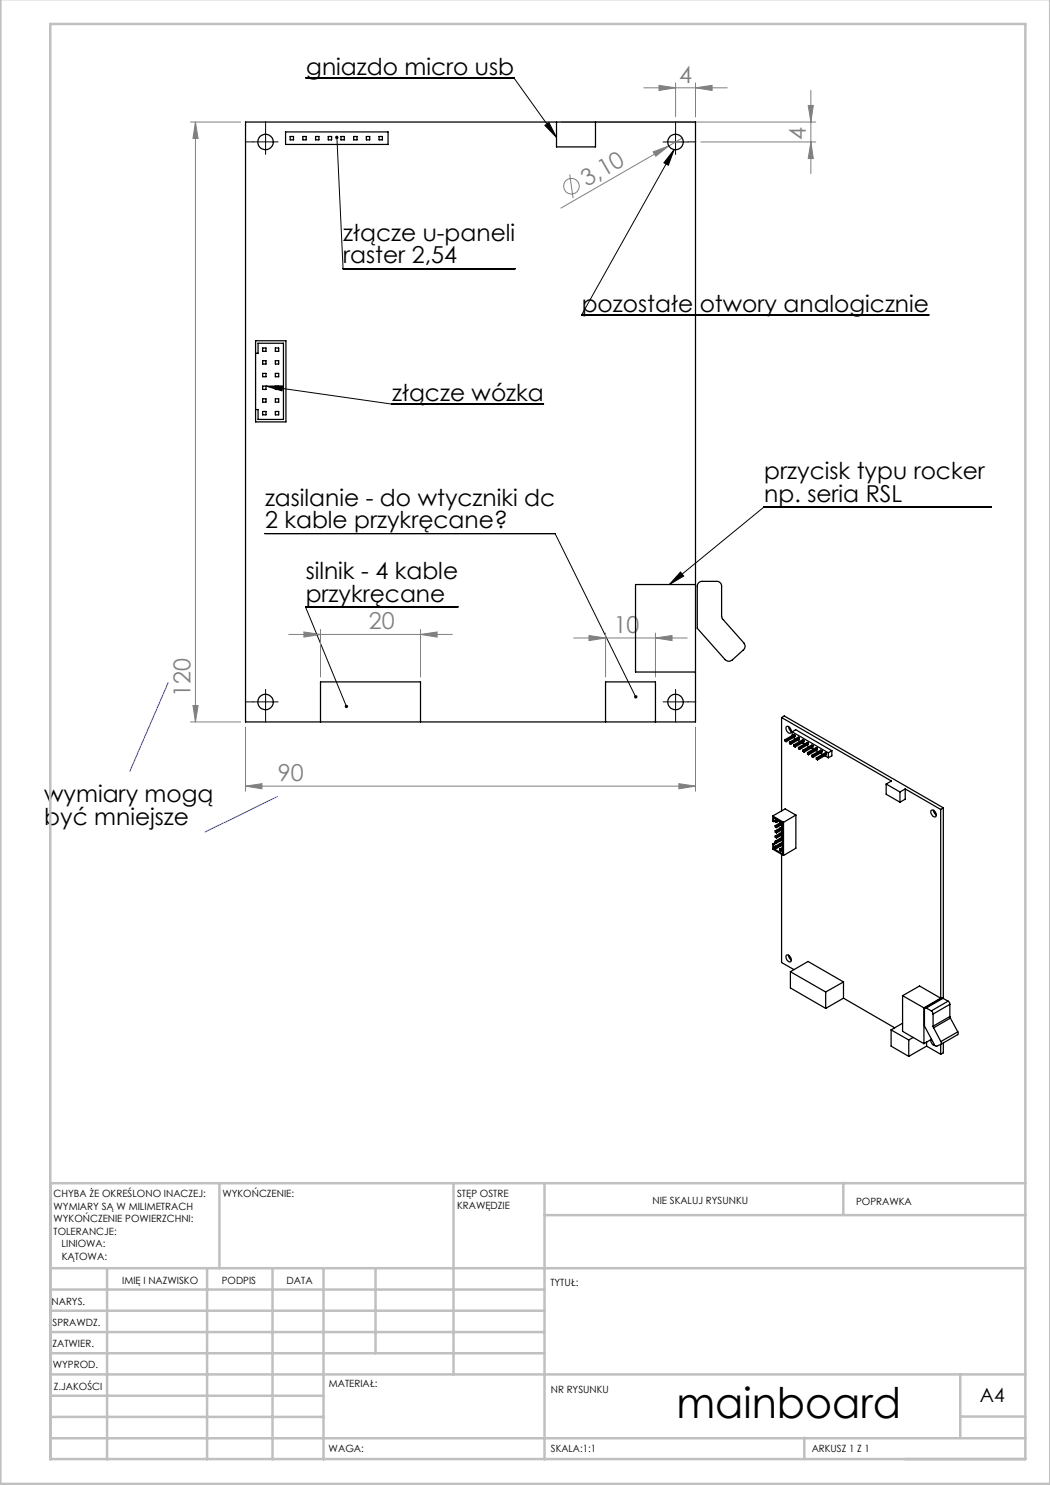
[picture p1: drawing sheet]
<svg xmlns="http://www.w3.org/2000/svg" width="210mm" height="297mm" viewBox="0 0 210 297" stroke-linecap="round" stroke-linejoin="round" font-family="sans-serif">
<g fill="none" stroke="#808080" stroke-width=".2">
<path d="M128.8 17.6h16.7M131.8 17.1l3.3 .5-3.3 .5zM135.1 16.6v6.8M139.1 17.6l3.3-.5v1zM139.1 16.6v6.8M162.2 18.1v16.6M38.1 24.4h10M39.1 24.4v120M39.1 24.4l.5 3.3h-1zM112.3 24.4h50.9M113.9 34.9l.7 4.7M130.6 30.4l3.2-1.2-2.6 2.1z"/>
<path d="M133.8 29.2l-21.6 12.4M136.5 27.6l-2.7 1.6M140.2 28.4h23M161.6 21.1h1.1l-.5 3.3zM162.2 28.4l.5 3.3h-1.1zM57.7 126.9h32.8M60.8 126.4l3.3 .5-3.3 .5zM64.1 125.9v9.5M84.1 126.9l3.3-.5v1zM84.1 125.9v9.5M114.8 127.6h22.6M117.8 127.1l3.3 .5-3.3 .5z"/>
<path d="M121.1 126.6v8.8M131.1 127.6l3.3-.5v1zM131.1 126.6v8.8M38.1 144.4h10M38.6 141.1h1l-.5 3.3zM49.1 157.2l3.3-.5v1.1zM49.1 145.4v12.9M49.1 157.2h90M135.8 156.7l3.3 .5-3.3 .6zM139.1 145.4v12.9"/>
<circle cx="114.3" cy="37.2" r="1.56"/>
</g>
<g fill="none" stroke="#000" stroke-width=".2">
<path d="M61.2 15.6h41.6l8.5 11.9M67.4 27.5l1.2 26.3h34.4M109 25.1l.8-.6 1.5 3zM132.6 28.4h5M134.8 29.9l-1.1 3.2-.9-.5zM134.8 29.9l-18.5 33.1h69.5M135.1 25.9v5M53.2 77.2l25.2 3.6h30.3M53.2 77.2h3.4l-.2 1zM53 106.7h58l16.1 32.7M136.1 114.4l.6 .8-2.8 1.7zM198.3 101.4h-45.5l-18.9 15.5"/>
<path d="M91.6 121.4h-30.5l8.2 19.9"/>
</g>
<g fill="none" stroke="#000" stroke-width=".2" stroke-dasharray="15.2 1.3 1.3 1.3">
<path d="M50.6 28.4h-1.5M53.1 28.4v2.5M53.1 28.4h2.5M53.1 28.4v-2.5M53.1 28.4h-2.5M53.1 25.9v-1.6M135.1 25.9v-1.6M137.6 28.4h1.6M50.6 140.4h-1.5M53.1 140.4v2.5M53.1 140.4h2.5M53.1 140.4v-2.5"/>
<path d="M53.1 140.4h-2.5M53.1 142.9v1.5M135.1 140.4v2.5M135.1 140.4h2.5M135.1 140.4v-2.5M135.1 140.4h-2.5M135.1 142.9v1.5M137.6 140.4h1.6"/>
</g>
<g fill="none" stroke="#c0c0c0" stroke-width=".5">
<path d="M.1 -.1v296.9h209.9v-296.9M10.1 4.8h195v287h-195zM43.9 236.6v17M90.7 236.6v38.3M108.9 236.6v55.3M168.7 236.6v6.3M205.1 236.6h-195v55.3M10.1 253.6h195M10.1 257.9h98.8M21.4 253.6v38.3M41.4 253.6v38.3M54.5 253.6v38.3"/>
<path d="M64.7 253.6v38.3M75.1 253.6v17M108.9 243h96.2M10.1 270.6h98.8M10.1 266.4h98.8M10.1 262.1h98.8M10.1 279.1h54.6M10.1 274.9h195M192.1 274.8v12.7M10.1 287.7h195M10.1 283.4h54.6M160.9 287.5v4.3"/>
<path d="M192.1 283.3h13"/>
</g>
<path d="M33.6 136.6l-7.6 17.7M55.5 159.3l-14.5 7.1" fill="none" stroke="#00f" stroke-width=".2"/>
<path d="M67.1 27.3a.35 .35 0 0 0 .2 .5 .35 .35 0 0 0 .4-.3 .35 .35 0 0 0-.4-.4l.1 .4-.1-.4zM53.2 77.2h3.4l-.2 1zM69 141v.1a.35 .35 0 0 0 0 .4 .35 .35 0 0 0 .4 .1l-.1-.3 .2 .3a.35 .35 0 0 0 0-.5 .35 .35 0 0 0-.5-.1zM126.9 139.1v.1a.32 .32 0 0 0 0 .4 .32 .32 0 0 0 .4 .1l-.2-.3 .2 .3a.34 .34 0 0 0 .1-.5 .34 .34 0 0 0-.5-.1zM109 25.1l.8-.6 1.5 3zM136.1 114.4l.6 .8-2.8 1.7zM134.8 29.9l-1.1 3.2-.9-.5z" fill="#000"/>
<g fill="#808080">
<path d="M130.6 30.4l3.2-1.2-2.6 2.1z"/>
<path d="M131.8 17.1l3.3 .5-3.3 .5zM139.1 17.6l3.3-.5v1zM60.8 126.4l3.3 .5-3.3 .5zM84.1 126.9l3.3-.5v1zM117.8 127.1l3.3 .5-3.3 .5zM131.1 127.6l3.3-.5v1zM49.1 157.2l3.3-.5v1.1zM135.8 156.7l3.3 .5-3.3 .6z"/>
<path d="M38.6 141.1h1l-.5 3.3zM39.1 24.4l.5 3.3h-1z"/>
<path d="M162.2 28.4l.5 3.3h-1.1zM161.6 21.1h1.1l-.5 3.3z"/>
</g>
<g fill="none" stroke="#000" stroke-width=".25">
<path d="M49.1 24.4h90v120h-90zM57.1 26.4h20.5v2.5h-20.5zM58 27.3h.7v.7h-.7zM60.6 27.3h.6v.7h-.6zM63.1 27.3h.7v.7h-.7zM65.7 27.3h.6v.7h-.6zM68.2 27.3h.7v.7h-.7zM70.7 27.3h.7v.7h-.7zM73.3 27.3h.6v.7h-.6zM75.8 27.3h.7v.7h-.7zM111.3 24.4v5h7.8v-5M51.1 70.7h.5v-2.1h5.1v15.3h-5.1v-2h-.5"/>
<path d="M51.1 68.2h6.1v16.2h-6.1zM52.5 69.6h.7v.7h-.7zM52.5 72.1h.7v.7h-.7zM52.5 74.7h.7v.6h-.7zM52.5 77.2h.7v.7h-.7zM52.5 79.8h.7v.6h-.7zM55.1 69.6h.6v.7h-.6zM55.1 72.1h.6v.7h-.6zM55.1 74.7h.6v.6h-.6zM55.1 77.2h.6v.7h-.6zM55.1 79.8h.6v.6h-.6zM52.5 82.3h.7v.7h-.7z"/>
<path d="M55.1 82.3h.6v.7h-.6zM139.1 116.9h-12v17.5h12M139.9 116.4l.4-.1h3a.96 .96 0 0 1 1 1l.1 6.3 4.4 5a.98 .98 0 0 1-.1 1.4l-2.3 2a1.02 1.02 0 0 1-1.4-.1l-5.5-6.2v-8.7zM64.1 144.4v-8h20v8M121.1 144.4v-8h10v8M156.3 143.5l.5-.3 31.9 18.4M156.3 143.5l22 12.7-1.1 .6M156.3 143.5v18.7M157 148l.2 .1M157 148v.2l.2 .1M157.2 148.1v.2M157.3 145.3a.87 .87 0 0 1 .8 .4 .87 .87 0 0 1 0 .9 .93 .93 0 0 1-.8-1.3z"/>
<path d="M157.7 145.3l.1 .5 .5 .5M157.9 148.4l.2 .2M157.9 148.4v.3l.2 .2M158.1 148.6v.3M158.4 146.4l.7-.5 7.3 4.2M158.4 146.4l7.3 4.2M158.4 146.4v.7M158.7 147.5l.4 .3M158.8 149v.3l.2 .1M158.8 149l.2 .1M159 147.1l-.2-.2-1.8 1.1M159 147.1v.2l-1.8 1"/>
<path d="M159 147.1l-1.8 1M159 149.1v.3M159.6 148l.4 .3M159.7 149.5l.2 .1M159.7 149.5v.3l.2 .1M159.9 147.6v.2l-1.8 1.1M159.9 147.6l-.2-.2-1.8 1M159.9 147.6l-1.8 1M159.9 149.6v.3M160.4 148.6l.5 .2M160.6 150v.3l.2 .1M160.6 150l.2 .1"/>
<path d="M160.8 148.1v.3l-1.8 1M160.8 148.1l-.3-.1-1.7 1M160.8 148.1l-1.8 1M160.8 150.1v.3M161.4 149.1l.4 .2M161.5 150.5v.3l.2 .2M161.5 150.5l.2 .2M161.7 148.6v.3l-1.8 1M161.7 148.6l-.2-.1-1.8 1M161.7 148.6l-1.8 1M161.7 150.7v.3M162.2 149.6l.5 .3"/>
<path d="M162.4 151.1l.2 .1M162.4 151.1v.2l.2 .1M162.6 149.1v.3l-1.8 1M162.6 149.1l-.3-.1-1.7 1M162.6 149.1l-1.8 1M162.6 151.2v.2M163.2 150.1l.4 .3M163.3 151.6v.2l.2 .2M163.3 151.6l.2 .1M163.5 149.6v.3l-1.8 1.1M163.5 149.6l-.2-.1-1.8 1M163.5 149.6l-1.8 1.1"/>
<path d="M163.5 151.7v.3M164 150.6l.5 .3M164.4 150.2v.2l-1.8 1M164.4 150.2l-1.8 1M164.4 150.2l-.3-.2-1.7 1.1M165 151.2l.7 .3M165.3 150.7v.3l-1.8 1M165.3 150.7l-1.8 1M165.3 150.7l-.2-.1-1.8 1M165.7 150.6v.9M166.4 150.1v1.1l-.7 .3M166.4 150.1l-.7 .5"/>
<path d="M177.2 156.8l2.8 1.6M177.2 156.8v2.1l2.8 1.5M180 158.4v2M181 157.8l7.1 4.1M181 157.8l-1 .6M181 157.8v2l-1 .6M154.6 163.2l2.1 1.3M154.6 168.8l.1 .1M154.6 163.2v1l.1 .1M154.6 168.8v1l2.1 1.3M154.7 164.3v-.8l1.8 1.1M154.7 168.9v.8"/>
<path d="M155 164.1l.3 .1M155 164.1v.3l.3 .1M155 165.1v.3l.3 .1M155 166.2v.2l.3 .2M155 167.2v.3l.3 .1M155 168.2v.3l.3 .1M155 169.3v.2M155 164.1l-.3 .2M155 165.1l.3 .2M155 166.2l.3 .1M155 167.2l.3 .1M155 168.2l.3 .2"/>
<path d="M155 169.5l-.3 .2M155 169.3l.3 .1M155 169.5l.3 .2M155.1 168.5l-.5 .3M155.3 168.6l-.6 .3M155.3 164.2v.3M155.3 165.3v.2M155.3 166.3v.3M155.3 167.3v.3M155.3 168.4v.2M155.3 169.4v.3M155.4 163.9l-.4 .2"/>
<path d="M155.6 164l-.3 .2M155.9 164.2l-.6 .3M156 164.6v.3M156 165.7v.2M156 166.7v.3M156 167.7v.3M156 168.8v.2M156 169.8v.3l.2 .1M156 164.6l.2 .1M156 164.9l.2 .1M156 165.7l.2 .1M156 165.9l.2 .1"/>
<path d="M156 166.7l.2 .1M156 167l.2 .1M156 164.9l-.7 .4M156 164.6l-1 .5M156 167.7l.2 .1M156 168l.2 .1M156 165.9l-.7 .4M156 165.7l-1 .5M156 168.8l.2 .1M156 169l.2 .2M156 167l-.7 .3M156 166.7l-1 .5"/>
<path d="M156 169.8l.2 .1M156 168l-.7 .4M156 167.7l-1 .5M156 169l-.7 .4M156 168.8l-1 .5M156.2 165l.3-.2-1.2 .7M156.2 164.7v.3M156.2 165.8v.2M156.2 166.8v.3M156.2 167.8v.3M156.2 168.9v.3M156.2 169.9v.3"/>
<path d="M156.2 166l.3-.1-1.2 .7M156.2 167.1l.3-.2-1.2 .7M156.2 168.1l.3-.2-1.2 .7M156.2 169.2l.3-.2-1.2 .7M156.3 164.4l-.3 .2M156.3 170.8v21.7l2.5 1.4M156.3 165v.4M156.3 166v.5M156.3 167v.5M156.5 168v.4M156.5 164.6v6.2l-1.8-1.1M156.5 164.6l-.3 .1"/>
<path d="M156.5 165.6l-.3 .2M156.5 165.3l-.5 .4M156.5 166.6l-.3 .2M156.5 166.4l-.5 .3M156.5 167.7l-.3 .1M156.5 167.4l-.5 .3M156.5 168.7l-.3 .2M156.5 168.4l-.5 .4M156.5 170l-.3 .2M156.5 169.7l-.3 .2M156.5 169.5l-.5 .3M156.7 164.5v6.6"/>
<path d="M159.2 163l-2.2-1.2-2.4 1.4M159.2 163v6.6l-2.5 1.5M159.2 163l-2.5 1.5M186.2 162.1a.8 .8 0 0 1 .9 .2 .8 .8 0 0 1 .2 .9 .53 .53 0 0 1-.6 .1 .53 .53 0 0 1-.4-.5zM186.7 162.1l.2 .6 .4 .3M188.1 161.9v37.7M188.7 161.6l-.6 .3M188.7 161.6v38.1M157.3 191a.88 .88 0 0 1 .8 1.4 .93 .93 0 0 1-.8-1.4zM157.7 191l.1 .5 .5 .5M158.1 194.3l3.5-2 7.1 4.1M158.1 194.3v3.3l7 4.1"/>
<path d="M158.1 194.3l7 4.1M165.1 198.4v3.3M168.7 199.6l10.2 6M168.7 196.4v3.2M168.7 196.4l-3.6 2M168.7 199.6l-3.6 2.1M180.5 199.1l3.4-1.9 4.2 2.4M180.5 199.1v7.2l4.3 2.4M180.5 199.1l4.3 2.5M188.1 199.6l-3.3 2M188.6 199.7l-.3-.1-3.3 2M188.6 199.7l-3.4 1.9"/>
<path d="M188.6 199.7l1 .5M178.2 206v3.2l3.6 2.1M178.2 206l3.6 2M180.5 204.6l-2.3 1.4M181.8 208v3.3M182.6 207.5l-.8 .5M184.8 201.6v7.1M185.2 201.6l-.1-.1-.2 .2v3.5l2 3.8 .4 .3 .9-.4M185.2 201.6l1.1 .6M185.3 209.2l2.8 1.7M185.3 208.4v.8M185.3 209.2l-3.5 2.1"/>
<path d="M186.2 207.9a1.08 1.08 0 0 0 .8 1.2M186.3 202.2l.3 .6M186.3 207.9l-1.5 .8M186.6 205.2l.1 .4M186.6 202.8v2.4M186.7 205.6l1.5 2.7M188.1 208.9v2M188.2 208.3l.1 .3-.1 .3M188.7 208.6v2l-.6 .3M189.6 200.2l.3 .4 .1 .3M189.6 200.2l-3.3 2M190 203.3l.1 .3"/>
<path d="M190 200.9l-3.4 1.9M190 203.3l-3.4 1.9M190 200.9v2.4M190.1 203.6l-3.4 2M190.1 203.6l1.5 2.8M191.6 206.4l-.1 .5-3.3 2M191.6 206.4l-3.4 1.9"/>
<circle cx="53.1" cy="28.4" r="1.54"/>
<circle cx="135.1" cy="28.4" r="1.55"/>
<circle cx="53.1" cy="140.4" r="1.55"/>
<circle cx="135.1" cy="140.4" r="1.56"/>
</g>
<text font-size="8.5" x="135.3" y="283.5">mainboard</text>
<g font-size="4.7">
<text x="61.3" y="14.9">gniazdo micro usb</text>
<text x="68.6" y="48.2">złącze u-paneli</text>
<text x="68.6" y="52.7">raster 2,54</text>
<text x="116.3" y="62.4">pozostałe otwory analogicznie</text>
<text x="78.4" y="80.2">złącze wózka</text>
<text x="152.9" y="95.8">przycisk typu rocker</text>
<text x="53" y="101.1">zasilanie - do wtyczniki dc</text>
<text x="152.9" y="100.3">np. seria RSL</text>
<text x="53" y="105.6">2 kable przykręcane?</text>
<text x="61.1" y="115.8">silnik - 4 kable</text>
<text x="61.1" y="120.3">przykręcane</text>
<text x="8.9" y="160.4">wymiary mogą</text>
<text x="8.9" y="165">być mniejsze</text>
</g>
<g font-size="4.7" fill="#808080">
<text x="135.8" y="16.5">4</text>
<text x="161.2" y="27.9" transform="rotate(-90 161.2 27.9)">4</text>
<text x="117.4" y="37.4" transform="rotate(-30 117.4 37.4)">3,10</text>
<text x="73.8" y="125.9">20</text>
<text x="122.7" y="126.6">10</text>
<text x="38.1" y="139.4" transform="rotate(-90 38.1 139.4)">120</text>
<text x="55.6" y="156.2">90</text>
</g>
<text font-size="3.9" x="196" y="280.4">A4</text>
<g font-size="2">
<text x="10.7" y="239.5">CHYBA ŻE OKREŚLONO INACZEJ:</text>
<text x="44.5" y="239.5">WYKOŃCZENIE:</text>
<text x="91.4" y="239.4">STĘP OSTRE</text>
<text x="10.7" y="242">WYMIARY SĄ W MILIMETRACH</text>
<text x="10.7" y="244.5">WYKOŃCZENIE POWIERZCHNI:</text>
<text x="91.4" y="241.9">KRAWĘDZIE</text>
<text x="130.5" y="240.8">NIE SKALUJ RYSUNKU</text>
<text x="171.2" y="241">POPRAWKA</text>
<text x="10.7" y="247">TOLERANCJE:</text>
<text x="12.3" y="249.5">LINIOWA:</text>
<text x="12.3" y="252">KĄTOWA:</text>
<text x="24.4" y="256.9">IMIĘ I NAZWISKO</text>
<text x="44.4" y="256.8">PODPIS</text>
<text x="57.3" y="256.8">DATA</text>
<text x="110.1" y="257.1">TYTUŁ:</text>
<text x="10.3" y="260.9">NARYS.</text>
<text x="10.5" y="269.3">ZATWIER.</text>
<text x="10.5" y="265.2">SPRAWDZ.</text>
<text x="10.6" y="273.6">WYPROD.</text>
<text x="10.8" y="278">Z.JAKOŚCI</text>
<text x="65.8" y="277.4">MATERIAŁ:</text>
<text x="110.2" y="278.5">NR RYSUNKU</text>
<text x="65.7" y="290.4">WAGA:</text>
<text x="110.2" y="290.5">SKALA:1:1</text>
<text x="162.4" y="290.4">ARKUSZ 1 Z 1</text>
</g>
</svg>
